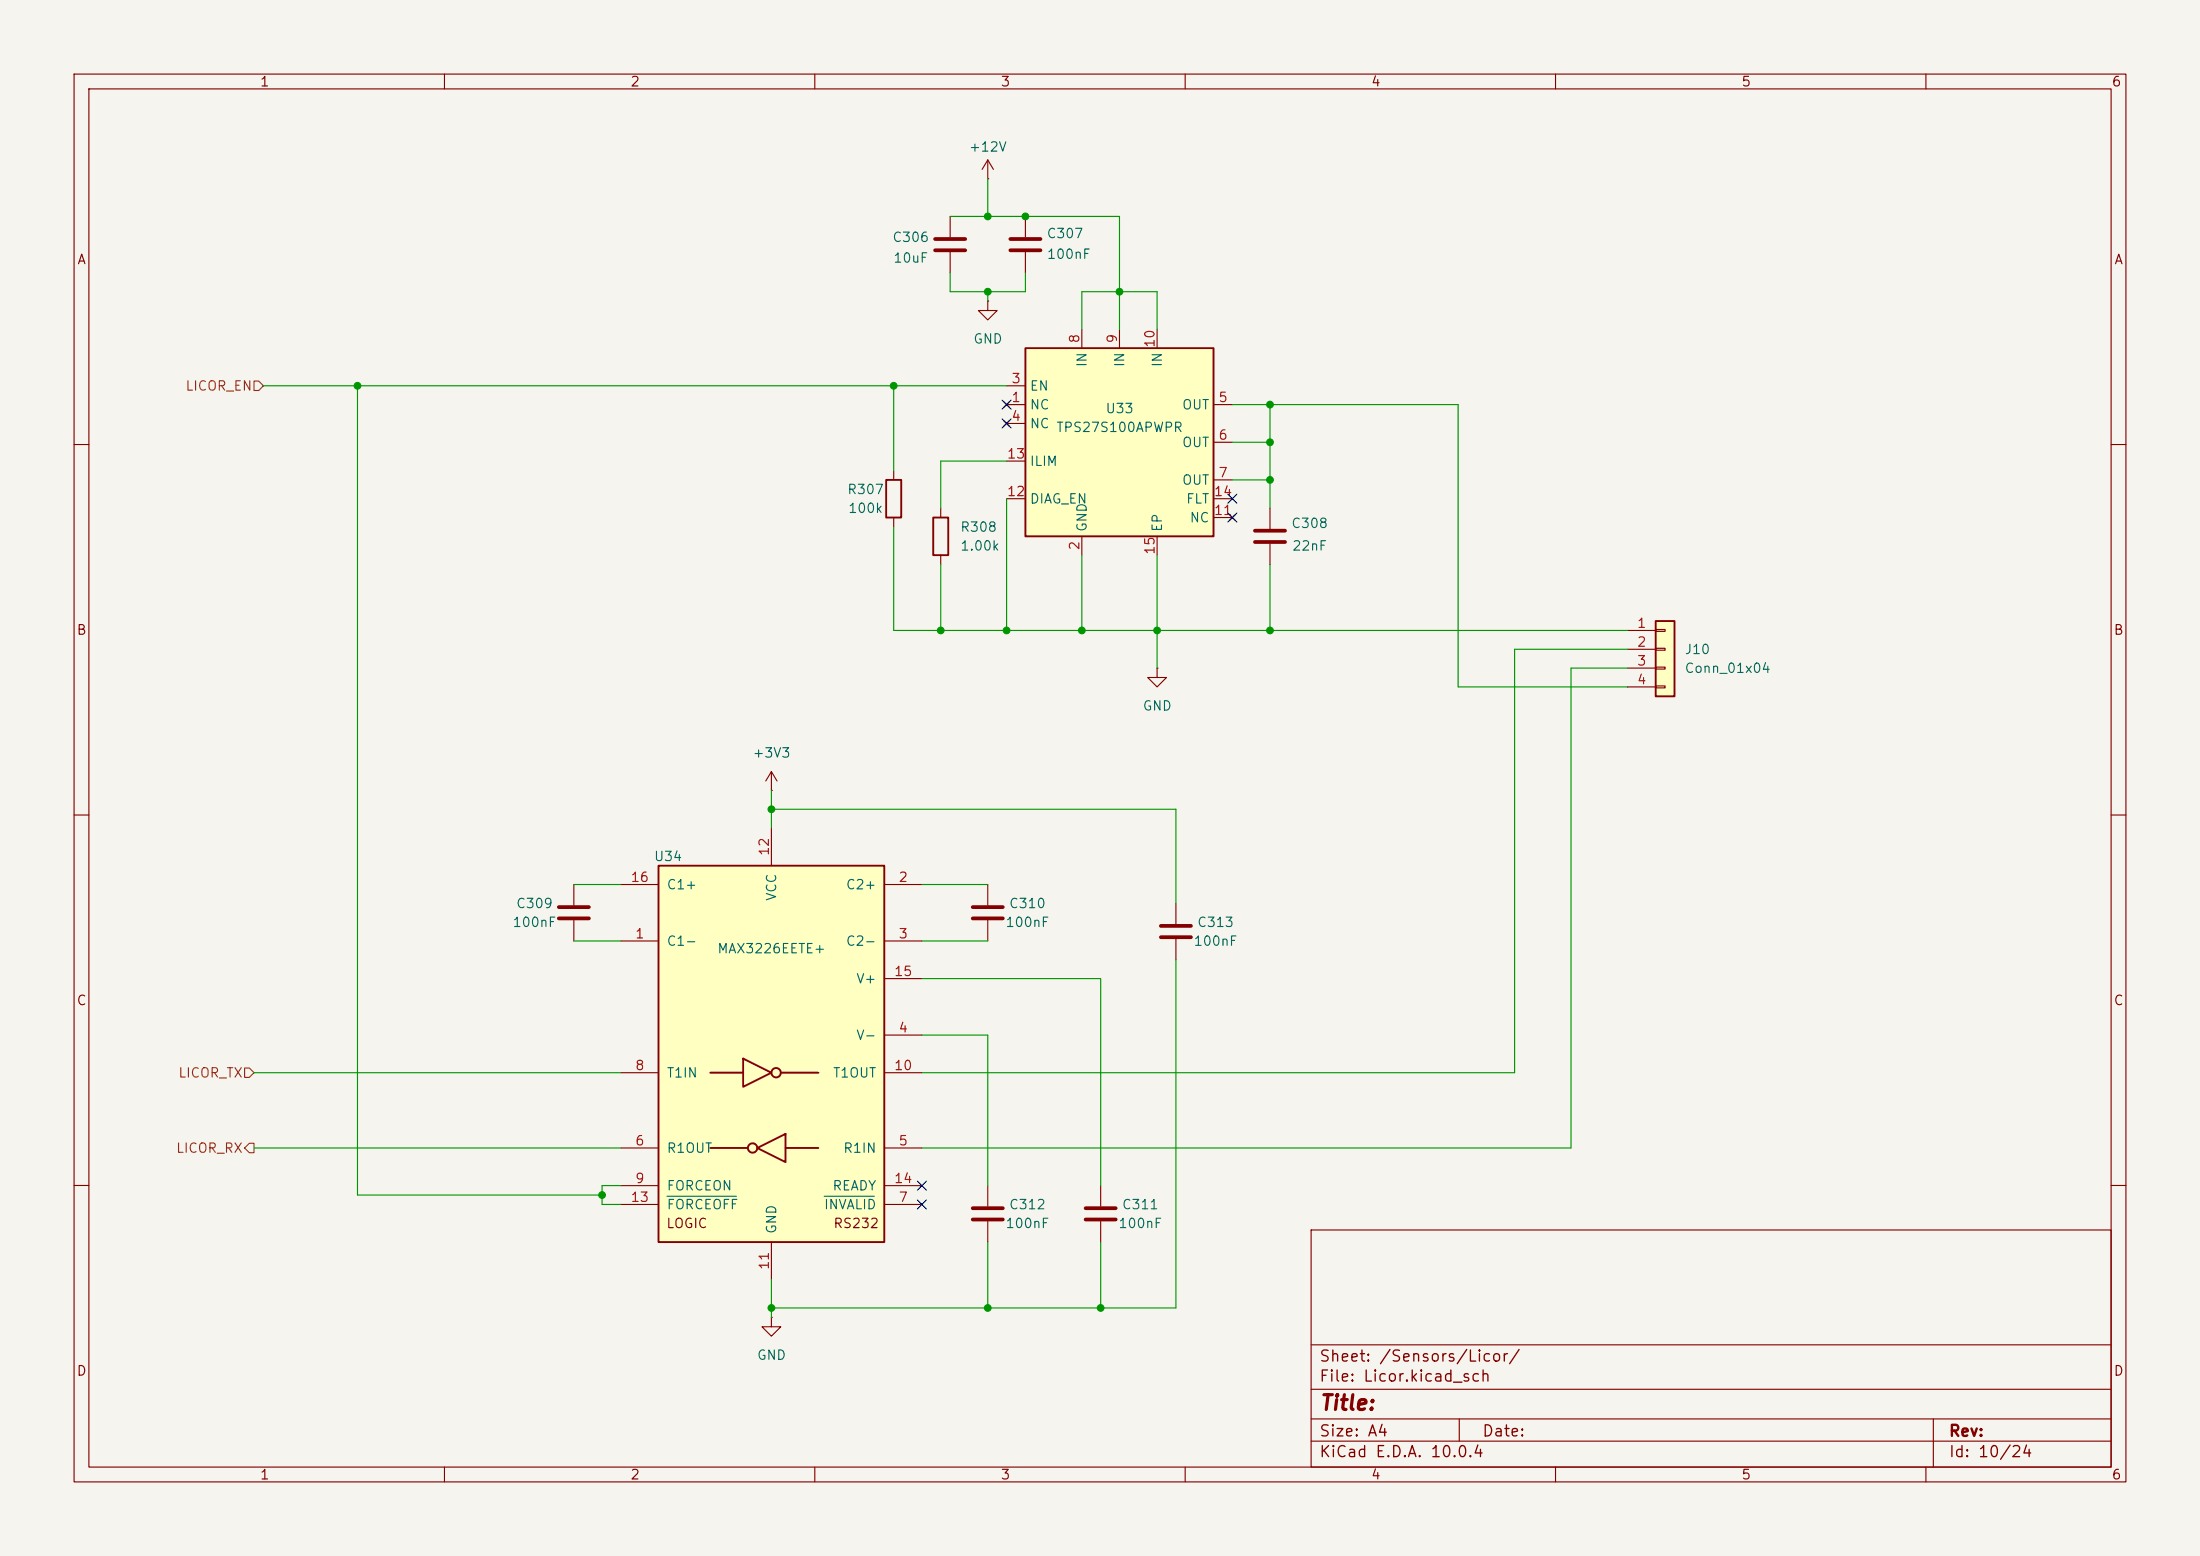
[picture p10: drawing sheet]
(kicad_sch
 (version 20260306)
 (generator "eeschema")
 (generator_version "10.0")
 (paper "A4")
 (lib_symbols
  (symbol "Connector_Generic:Conn_01x04"
   (pin_names
    (offset 1.016) (hide yes)) (exclude_from_sim no) (in_bom yes) (on_board yes)
   (in_pos_files yes)
   (duplicate_pin_numbers_are_jumpers no)
   (property "Reference" "J" (at 0 5.08 0) (show_name no) (do_not_autoplace no) (effects (font (size 1.27 1.27))))
   (property "Value" "Conn_01x04" (at 0 -7.62 0) (show_name no) (do_not_autoplace no) (effects (font (size 1.27 1.27))))
   (property "Footprint" "" (at 0 0 0) (show_name no) (do_not_autoplace no) (hide yes) (effects (font (size 1.27 1.27))))
   (property "Datasheet" "" (at 0 0 0) (show_name no) (do_not_autoplace no) (hide yes) (effects (font (size 1.27 1.27))))
   (property "Description" "Generic connector, single row, 01x04, script generated (kicad-library-utils/schlib/autogen/connector/)" (at 0 0 0) (show_name no) (do_not_autoplace no) (hide yes) (effects (font (size 1.27 1.27))))
   (symbol "Conn_01x04_1_1"
    (rectangle (start -1.27 3.81) (end 1.27 -6.35) (stroke (width 0.254) (type default)) (fill (type background)))
    (rectangle (start -1.27 2.667) (end 0 2.413) (stroke (width 0.1524) (type default)) (fill (type none)))
    (rectangle (start -1.27 0.127) (end 0 -0.127) (stroke (width 0.1524) (type default)) (fill (type none)))
    (rectangle (start -1.27 -2.413) (end 0 -2.667) (stroke (width 0.1524) (type default)) (fill (type none)))
    (rectangle (start -1.27 -4.953) (end 0 -5.207) (stroke (width 0.1524) (type default)) (fill (type none)))
    (pin passive line (at -5.08 2.54 0) (length 3.81) (name "Pin_1" (effects (font (size 1.27 1.27)))) (number "1" (effects (font (size 1.27 1.27)))))
    (pin passive line (at -5.08 0 0) (length 3.81) (name "Pin_2" (effects (font (size 1.27 1.27)))) (number "2" (effects (font (size 1.27 1.27)))))
    (pin passive line (at -5.08 -2.54 0) (length 3.81) (name "Pin_3" (effects (font (size 1.27 1.27)))) (number "3" (effects (font (size 1.27 1.27)))))
    (pin passive line (at -5.08 -5.08 0) (length 3.81) (name "Pin_4" (effects (font (size 1.27 1.27)))) (number "4" (effects (font (size 1.27 1.27))))))
   (embedded_fonts no))
  (symbol "DIC_Board:MAX3226EETE_ReviewFixed"
   (pin_names
    (offset 1.016)) (exclude_from_sim no) (in_bom yes) (on_board yes)
   (in_pos_files yes)
   (duplicate_pin_numbers_are_jumpers no)
   (property "Reference" "U" (at -13.97 26.67 0) (show_name no) (do_not_autoplace no) (effects (font (size 1.27 1.27))))
   (property "Value" "MAX3226EETE" (at 12.7 26.67 0) (show_name no) (do_not_autoplace no) (effects (font (size 1.27 1.27))))
   (property "Footprint" "Package_DFN_QFN:TQFN-16-1EP_5x5mm_P0.8mm_EP3.1x3.1mm" (at 0 -33.02 0) (show_name no) (do_not_autoplace no) (hide yes) (effects (font (size 1.27 1.27))))
   (property "Datasheet" "https://www.analog.com/media/en/technical-documentation/data-sheets/MAX3224E-MAX3245E.pdf" (at 0 2.54 0) (show_name no) (do_not_autoplace no) (hide yes) (effects (font (size 1.27 1.27))))
   (property "Description" "Single RS232 driver/receiver, 3.0V to 5V supply, 250kb/s, AutoShutdown Plus, SSOP-16 package" (at 0 0 0) (show_name no) (do_not_autoplace no) (hide yes) (effects (font (size 1.27 1.27))))
   (symbol "MAX3226EETE_ReviewFixed_0_0"
    (text "LOGIC" (at -11.43 -22.86 0) (effects (font (size 1.27 1.27))))
    (text "RS232" (at 11.43 -22.86 0) (effects (font (size 1.27 1.27)))))
   (symbol "MAX3226EETE_ReviewFixed_0_1"
    (rectangle (start -15.24 -25.4) (end 15.24 25.4) (stroke (width 0.254) (type default)) (fill (type background)))
    (polyline (pts (xy -3.81 -0.635) (xy -3.81 -4.445) (xy 0 -2.54) (xy -3.81 -0.635)) (stroke (width 0.254) (type default)) (fill (type none)))
    (polyline (pts (xy -3.81 -2.54) (xy -8.255 -2.54)) (stroke (width 0.254) (type default)) (fill (type none)))
    (polyline (pts (xy -3.175 -12.7) (xy -8.255 -12.7)) (stroke (width 0.254) (type default)) (fill (type none)))
    (circle (center -2.54 -12.7) (radius 0.635) (stroke (width 0.254) (type default)) (fill (type none)))
    (circle (center 0.635 -2.54) (radius 0.635) (stroke (width 0.254) (type default)) (fill (type none)))
    (polyline (pts (xy 1.27 -2.54) (xy 6.35 -2.54)) (stroke (width 0.254) (type default)) (fill (type none)))
    (polyline (pts (xy 1.905 -10.795) (xy 1.905 -14.605) (xy -1.905 -12.7) (xy 1.905 -10.795)) (stroke (width 0.254) (type default)) (fill (type none)))
    (polyline (pts (xy 1.905 -12.7) (xy 6.35 -12.7)) (stroke (width 0.254) (type default)) (fill (type none))))
   (symbol "MAX3226EETE_ReviewFixed_1_1"
    (pin passive line (at -20.32 15.24 0) (length 5.08) (name "C1-" (effects (font (size 1.27 1.27)))) (number "1" (effects (font (size 1.27 1.27)))))
    (pin passive line (at 20.32 22.86 180) (length 5.08) (name "C2+" (effects (font (size 1.27 1.27)))) (number "2" (effects (font (size 1.27 1.27)))))
    (pin passive line (at 20.32 15.24 180) (length 5.08) (name "C2-" (effects (font (size 1.27 1.27)))) (number "3" (effects (font (size 1.27 1.27)))))
    (pin power_out line (at 20.32 2.54 180) (length 5.08) (name "V-" (effects (font (size 1.27 1.27)))) (number "4" (effects (font (size 1.27 1.27)))))
    (pin input line (at 20.32 -12.7 180) (length 5.08) (name "R1IN" (effects (font (size 1.27 1.27)))) (number "5" (effects (font (size 1.27 1.27)))))
    (pin output line (at -20.32 -12.7 0) (length 5.08) (name "R1OUT" (effects (font (size 1.27 1.27)))) (number "6" (effects (font (size 1.27 1.27)))))
    (pin output line (at 20.32 -20.32 180) (length 5.08) (name "~{INVALID}" (effects (font (size 1.27 1.27)))) (number "7" (effects (font (size 1.27 1.27)))))
    (pin input line (at -20.32 -2.54 0) (length 5.08) (name "T1IN" (effects (font (size 1.27 1.27)))) (number "8" (effects (font (size 1.27 1.27)))))
    (pin input line (at -20.32 -17.78 0) (length 5.08) (name "FORCEON" (effects (font (size 1.27 1.27)))) (number "9" (effects (font (size 1.27 1.27)))))
    (pin output line (at 20.32 -2.54 180) (length 5.08) (name "T1OUT" (effects (font (size 1.27 1.27)))) (number "10" (effects (font (size 1.27 1.27)))))
    (pin power_in line (at 0 -30.48 90) (length 5.08) (name "GND" (effects (font (size 1.27 1.27)))) (number "11" (effects (font (size 1.27 1.27)))))
    (pin power_in line (at 0 30.48 270) (length 5.08) (name "VCC" (effects (font (size 1.27 1.27)))) (number "12" (effects (font (size 1.27 1.27)))))
    (pin input line (at -20.32 -20.32 0) (length 5.08) (name "~{FORCEOFF}" (effects (font (size 1.27 1.27)))) (number "13" (effects (font (size 1.27 1.27)))))
    (pin output line (at 20.32 -17.78 180) (length 5.08) (name "READY" (effects (font (size 1.27 1.27)))) (number "14" (effects (font (size 1.27 1.27)))))
    (pin power_out line (at 20.32 10.16 180) (length 5.08) (name "V+" (effects (font (size 1.27 1.27)))) (number "15" (effects (font (size 1.27 1.27)))))
    (pin passive line (at -20.32 22.86 0) (length 5.08) (name "C1+" (effects (font (size 1.27 1.27)))) (number "16" (effects (font (size 1.27 1.27)))))
    (pin passive line (at 0 -30.48 90) (length 5.08) (hide yes) (name "EP" (effects (font (size 1.27 1.27)))) (number "17" (effects (font (size 1.27 1.27))))))
   (embedded_fonts no))
  (symbol "DIC_Board:TPS27S100A" (exclude_from_sim no) (in_bom yes) (on_board yes)
   (in_pos_files yes)
   (duplicate_pin_numbers_are_jumpers no)
   (property "Reference" "U" (at 0 0 0) (show_name no) (do_not_autoplace no) (effects (font (size 1.27 1.27))))
   (property "Value" "TPS27S100APWPR" (at 0 0 0) (show_name no) (do_not_autoplace no) (effects (font (size 1.27 1.27))))
   (property "Footprint" "Package_SO:Texas_HTSSOP-14-1EP_4.4x5mm_P0.65mm_EP3.4x5mm_Mask3.155x3.255mm_ThermalVias" (at 0 0 0) (show_name no) (do_not_autoplace no) (hide yes) (effects (font (size 1.27 1.27))))
   (property "Datasheet" "https://www.ti.com/lit/ds/symlink/tps27s100.pdf" (at 0 0 0) (show_name no) (do_not_autoplace no) (hide yes) (effects (font (size 1.27 1.27))))
   (property "Description" "40-V, 4-A, 80-mOhm single-channel industrial smart high-side switch" (at 0 0 0) (show_name no) (do_not_autoplace no) (hide yes) (effects (font (size 1.27 1.27))))
   (property "MPN" "TPS27S100APWPR" (at 0 0 0) (show_name no) (do_not_autoplace no) (hide yes) (effects (font (size 1.27 1.27))))
   (property "Manufacturer" "Texas Instruments" (at 0 0 0) (show_name no) (do_not_autoplace no) (hide yes) (effects (font (size 1.27 1.27))))
   (property "DigiKey" "296-49002-1-ND" (at 0 0 0) (show_name no) (do_not_autoplace no) (hide yes) (effects (font (size 1.27 1.27))))
   (symbol "TPS27S100A_0_1"
    (rectangle (start -12.7 12.7) (end 12.7 -12.7) (stroke (width 0.254) (type default)) (fill (type background))))
   (symbol "TPS27S100A_1_1"
    (pin no_connect line (at -15.24 5.08 0) (length 2.54) (name "NC" (effects (font (size 1.27 1.27)))) (number "1" (effects (font (size 1.27 1.27)))))
    (pin passive line (at -5.08 -15.24 90) (length 2.54) (name "GND" (effects (font (size 1.27 1.27)))) (number "2" (effects (font (size 1.27 1.27)))))
    (pin input line (at -15.24 7.62 0) (length 2.54) (name "EN" (effects (font (size 1.27 1.27)))) (number "3" (effects (font (size 1.27 1.27)))))
    (pin no_connect line (at -15.24 2.54 0) (length 2.54) (name "NC" (effects (font (size 1.27 1.27)))) (number "4" (effects (font (size 1.27 1.27)))))
    (pin passive line (at 15.24 5.08 180) (length 2.54) (name "OUT" (effects (font (size 1.27 1.27)))) (number "5" (effects (font (size 1.27 1.27)))))
    (pin passive line (at 15.24 0 180) (length 2.54) (name "OUT" (effects (font (size 1.27 1.27)))) (number "6" (effects (font (size 1.27 1.27)))))
    (pin passive line (at 15.24 -5.08 180) (length 2.54) (name "OUT" (effects (font (size 1.27 1.27)))) (number "7" (effects (font (size 1.27 1.27)))))
    (pin passive line (at -5.08 15.24 270) (length 2.54) (name "IN" (effects (font (size 1.27 1.27)))) (number "8" (effects (font (size 1.27 1.27)))))
    (pin passive line (at 0 15.24 270) (length 2.54) (name "IN" (effects (font (size 1.27 1.27)))) (number "9" (effects (font (size 1.27 1.27)))))
    (pin passive line (at 5.08 15.24 270) (length 2.54) (name "IN" (effects (font (size 1.27 1.27)))) (number "10" (effects (font (size 1.27 1.27)))))
    (pin no_connect line (at 15.24 -10.16 180) (length 2.54) (name "NC" (effects (font (size 1.27 1.27)))) (number "11" (effects (font (size 1.27 1.27)))))
    (pin input line (at -15.24 -7.62 0) (length 2.54) (name "DIAG_EN" (effects (font (size 1.27 1.27)))) (number "12" (effects (font (size 1.27 1.27)))))
    (pin passive line (at -15.24 -2.54 0) (length 2.54) (name "ILIM" (effects (font (size 1.27 1.27)))) (number "13" (effects (font (size 1.27 1.27)))))
    (pin open_collector line (at 15.24 -7.62 180) (length 2.54) (name "FLT" (effects (font (size 1.27 1.27)))) (number "14" (effects (font (size 1.27 1.27)))))
    (pin passive line (at 5.08 -15.24 90) (length 2.54) (name "EP" (effects (font (size 1.27 1.27)))) (number "15" (effects (font (size 1.27 1.27))))))
   (embedded_fonts no))
  (symbol "Device:C"
   (pin_numbers (hide yes))
   (pin_names
    (offset 0.254)) (exclude_from_sim no) (in_bom yes) (on_board yes)
   (in_pos_files yes)
   (duplicate_pin_numbers_are_jumpers no)
   (property "Reference" "C" (at 0.635 2.54 0) (show_name no) (do_not_autoplace no) (effects (font (size 1.27 1.27)) (justify left)))
   (property "Value" "C" (at 0.635 -2.54 0) (show_name no) (do_not_autoplace no) (effects (font (size 1.27 1.27)) (justify left)))
   (property "Footprint" "" (at 0.9652 -3.81 0) (show_name no) (do_not_autoplace no) (hide yes) (effects (font (size 1.27 1.27))))
   (property "Datasheet" "" (at 0 0 0) (show_name no) (do_not_autoplace no) (hide yes) (effects (font (size 1.27 1.27))))
   (property "Description" "Unpolarized capacitor" (at 0 0 0) (show_name no) (do_not_autoplace no) (hide yes) (effects (font (size 1.27 1.27))))
   (symbol "C_0_1"
    (polyline (pts (xy -2.032 0.762) (xy 2.032 0.762)) (stroke (width 0.508) (type default)) (fill (type none)))
    (polyline (pts (xy -2.032 -0.762) (xy 2.032 -0.762)) (stroke (width 0.508) (type default)) (fill (type none))))
   (symbol "C_1_1"
    (pin passive line (at 0 3.81 270) (length 2.794) (name "" (effects (font (size 1.27 1.27)))) (number "1" (effects (font (size 1.27 1.27)))))
    (pin passive line (at 0 -3.81 90) (length 2.794) (name "" (effects (font (size 1.27 1.27)))) (number "2" (effects (font (size 1.27 1.27))))))
   (embedded_fonts no))
  (symbol "Device:R"
   (pin_numbers (hide yes))
   (pin_names
    (offset 0)) (exclude_from_sim no) (in_bom yes) (on_board yes)
   (in_pos_files yes)
   (duplicate_pin_numbers_are_jumpers no)
   (property "Reference" "R" (at 2.032 0 90) (show_name no) (do_not_autoplace no) (effects (font (size 1.27 1.27))))
   (property "Value" "R" (at 0 0 90) (show_name no) (do_not_autoplace no) (effects (font (size 1.27 1.27))))
   (property "Footprint" "" (at -1.778 0 90) (show_name no) (do_not_autoplace no) (hide yes) (effects (font (size 1.27 1.27))))
   (property "Datasheet" "" (at 0 0 0) (show_name no) (do_not_autoplace no) (hide yes) (effects (font (size 1.27 1.27))))
   (property "Description" "Resistor" (at 0 0 0) (show_name no) (do_not_autoplace no) (hide yes) (effects (font (size 1.27 1.27))))
   (symbol "R_0_1"
    (rectangle (start -1.016 -2.54) (end 1.016 2.54) (stroke (width 0.254) (type default)) (fill (type none))))
   (symbol "R_1_1"
    (pin passive line (at 0 3.81 270) (length 1.27) (name "" (effects (font (size 1.27 1.27)))) (number "1" (effects (font (size 1.27 1.27)))))
    (pin passive line (at 0 -3.81 90) (length 1.27) (name "" (effects (font (size 1.27 1.27)))) (number "2" (effects (font (size 1.27 1.27))))))
   (embedded_fonts no))
  (symbol "power:+12V"
   (power global)
   (pin_numbers (hide yes))
   (pin_names
    (offset 0) (hide yes)) (exclude_from_sim no) (in_bom yes) (on_board yes)
   (in_pos_files yes)
   (duplicate_pin_numbers_are_jumpers no)
   (property "Reference" "#PWR" (at 0 -3.81 0) (show_name no) (do_not_autoplace no) (hide yes) (effects (font (size 1.27 1.27))))
   (property "Value" "+12V" (at 0 3.556 0) (show_name no) (do_not_autoplace no) (effects (font (size 1.27 1.27))))
   (property "Footprint" "" (at 0 0 0) (show_name no) (do_not_autoplace no) (hide yes) (effects (font (size 1.27 1.27))))
   (property "Datasheet" "" (at 0 0 0) (show_name no) (do_not_autoplace no) (hide yes) (effects (font (size 1.27 1.27))))
   (property "Description" "Power symbol creates a global label with name \"+12V\"" (at 0 0 0) (show_name no) (do_not_autoplace no) (hide yes) (effects (font (size 1.27 1.27))))
   (symbol "+12V_0_1"
    (polyline (pts (xy -0.762 1.27) (xy 0 2.54)) (stroke (width 0) (type default)) (fill (type none)))
    (polyline (pts (xy 0 2.54) (xy 0.762 1.27)) (stroke (width 0) (type default)) (fill (type none)))
    (polyline (pts (xy 0 0) (xy 0 2.54)) (stroke (width 0) (type default)) (fill (type none))))
   (symbol "+12V_1_1"
    (pin power_in line (at 0 0 90) (length 0) (name "" (effects (font (size 1.27 1.27)))) (number "1" (effects (font (size 1.27 1.27))))))
   (embedded_fonts no))
  (symbol "power:+3V3"
   (power global)
   (pin_numbers (hide yes))
   (pin_names
    (offset 0) (hide yes)) (exclude_from_sim no) (in_bom yes) (on_board yes)
   (in_pos_files yes)
   (duplicate_pin_numbers_are_jumpers no)
   (property "Reference" "#PWR" (at 0 -3.81 0) (show_name no) (do_not_autoplace no) (hide yes) (effects (font (size 1.27 1.27))))
   (property "Value" "+3V3" (at 0 3.556 0) (show_name no) (do_not_autoplace no) (effects (font (size 1.27 1.27))))
   (property "Footprint" "" (at 0 0 0) (show_name no) (do_not_autoplace no) (hide yes) (effects (font (size 1.27 1.27))))
   (property "Datasheet" "" (at 0 0 0) (show_name no) (do_not_autoplace no) (hide yes) (effects (font (size 1.27 1.27))))
   (property "Description" "Power symbol creates a global label with name \"+3V3\"" (at 0 0 0) (show_name no) (do_not_autoplace no) (hide yes) (effects (font (size 1.27 1.27))))
   (symbol "+3V3_0_1"
    (polyline (pts (xy -0.762 1.27) (xy 0 2.54)) (stroke (width 0) (type default)) (fill (type none)))
    (polyline (pts (xy 0 2.54) (xy 0.762 1.27)) (stroke (width 0) (type default)) (fill (type none)))
    (polyline (pts (xy 0 0) (xy 0 2.54)) (stroke (width 0) (type default)) (fill (type none))))
   (symbol "+3V3_1_1"
    (pin power_in line (at 0 0 90) (length 0) (name "" (effects (font (size 1.27 1.27)))) (number "1" (effects (font (size 1.27 1.27))))))
   (embedded_fonts no))
  (symbol "power:GND"
   (power global)
   (pin_numbers (hide yes))
   (pin_names
    (offset 0) (hide yes)) (exclude_from_sim no) (in_bom yes) (on_board yes)
   (in_pos_files yes)
   (duplicate_pin_numbers_are_jumpers no)
   (property "Reference" "#PWR" (at 0 -6.35 0) (show_name no) (do_not_autoplace no) (hide yes) (effects (font (size 1.27 1.27))))
   (property "Value" "GND" (at 0 -3.81 0) (show_name no) (do_not_autoplace no) (effects (font (size 1.27 1.27))))
   (property "Footprint" "" (at 0 0 0) (show_name no) (do_not_autoplace no) (hide yes) (effects (font (size 1.27 1.27))))
   (property "Datasheet" "" (at 0 0 0) (show_name no) (do_not_autoplace no) (hide yes) (effects (font (size 1.27 1.27))))
   (property "Description" "Power symbol creates a global label with name \"GND\" , ground" (at 0 0 0) (show_name no) (do_not_autoplace no) (hide yes) (effects (font (size 1.27 1.27))))
   (symbol "GND_0_1"
    (polyline (pts (xy 0 0) (xy 0 -1.27) (xy 1.27 -1.27) (xy 0 -2.54) (xy -1.27 -1.27) (xy 0 -1.27)) (stroke (width 0) (type default)) (fill (type none))))
   (symbol "GND_1_1"
    (pin power_in line (at 0 0 270) (length 0) (name "" (effects (font (size 1.27 1.27)))) (number "1" (effects (font (size 1.27 1.27))))))
   (embedded_fonts no)))
 (junction
  (at 146.05 85.09)
  (diameter 0)
  (color 0 0 0 0))
 (junction
  (at 135.89 85.09)
  (diameter 0)
  (color 0 0 0 0))
 (junction
  (at 133.35 176.53)
  (diameter 0)
  (color 0 0 0 0))
 (junction
  (at 81.28 161.29)
  (diameter 0)
  (color 0 0 0 0))
 (junction
  (at 138.43 29.21)
  (diameter 0)
  (color 0 0 0 0))
 (junction
  (at 156.21 85.09)
  (diameter 0)
  (color 0 0 0 0))
 (junction
  (at 133.35 39.37)
  (diameter 0)
  (color 0 0 0 0))
 (junction
  (at 104.14 109.22)
  (diameter 0)
  (color 0 0 0 0))
 (junction
  (at 104.14 176.53)
  (diameter 0)
  (color 0 0 0 0))
 (junction
  (at 171.45 59.69)
  (diameter 0)
  (color 0 0 0 0))
 (junction
  (at 171.45 64.77)
  (diameter 0)
  (color 0 0 0 0))
 (junction
  (at 171.45 85.09)
  (diameter 0)
  (color 0 0 0 0))
 (junction
  (at 151.13 39.37)
  (diameter 0)
  (color 0 0 0 0))
 (junction
  (at 120.65 52.07)
  (diameter 0)
  (color 0 0 0 0))
 (junction
  (at 148.59 176.53)
  (diameter 0)
  (color 0 0 0 0))
 (junction
  (at 48.26 52.07)
  (diameter 0)
  (color 0 0 0 0))
 (junction
  (at 127 85.09)
  (diameter 0)
  (color 0 0 0 0))
 (junction
  (at 171.45 54.61)
  (diameter 0)
  (color 0 0 0 0))
 (junction
  (at 133.35 29.21)
  (diameter 0)
  (color 0 0 0 0))
 (no_connect
  (at 124.46 162.56))
 (no_connect
  (at 135.89 54.61))
 (no_connect
  (at 166.37 67.31))
 (no_connect
  (at 135.89 57.15))
 (no_connect
  (at 124.46 160.02))
 (no_connect
  (at 166.37 69.85))
 (wire
  (pts (xy 196.85 92.71) (xy 196.85 54.61))
  (stroke (width 0) (type default)))
 (wire
  (pts (xy 156.21 74.93) (xy 156.21 85.09))
  (stroke (width 0) (type default)))
 (wire
  (pts (xy 104.14 109.22) (xy 104.14 111.76))
  (stroke (width 0) (type default)))
 (wire
  (pts (xy 81.28 161.29) (xy 81.28 162.56))
  (stroke (width 0) (type default)))
 (wire
  (pts (xy 196.85 54.61) (xy 171.45 54.61))
  (stroke (width 0) (type default)))
 (wire
  (pts (xy 138.43 39.37) (xy 138.43 36.83))
  (stroke (width 0) (type default)))
 (wire
  (pts (xy 219.71 92.71) (xy 196.85 92.71))
  (stroke (width 0) (type default)))
 (wire
  (pts (xy 135.89 67.31) (xy 135.89 85.09))
  (stroke (width 0) (type default)))
 (wire
  (pts (xy 127 85.09) (xy 135.89 85.09))
  (stroke (width 0) (type default)))
 (wire
  (pts (xy 133.35 29.21) (xy 138.43 29.21))
  (stroke (width 0) (type default)))
 (wire
  (pts (xy 148.59 176.53) (xy 133.35 176.53))
  (stroke (width 0) (type default)))
 (wire
  (pts (xy 204.47 87.63) (xy 204.47 144.78))
  (stroke (width 0) (type default)))
 (wire
  (pts (xy 124.46 119.38) (xy 133.35 119.38))
  (stroke (width 0) (type default)))
 (wire
  (pts (xy 212.09 90.17) (xy 219.71 90.17))
  (stroke (width 0) (type default)))
 (wire
  (pts (xy 104.14 106.68) (xy 104.14 109.22))
  (stroke (width 0) (type default)))
 (wire
  (pts (xy 156.21 85.09) (xy 156.21 90.17))
  (stroke (width 0) (type default)))
 (wire
  (pts (xy 148.59 132.08) (xy 124.46 132.08))
  (stroke (width 0) (type default)))
 (wire
  (pts (xy 166.37 59.69) (xy 171.45 59.69))
  (stroke (width 0) (type default)))
 (wire
  (pts (xy 81.28 160.02) (xy 83.82 160.02))
  (stroke (width 0) (type default)))
 (wire
  (pts (xy 48.26 161.29) (xy 81.28 161.29))
  (stroke (width 0) (type default)))
 (wire
  (pts (xy 148.59 167.64) (xy 148.59 176.53))
  (stroke (width 0) (type default)))
 (wire
  (pts (xy 127 62.23) (xy 135.89 62.23))
  (stroke (width 0) (type default)))
 (wire
  (pts (xy 127 62.23) (xy 127 68.58))
  (stroke (width 0) (type default)))
 (wire
  (pts (xy 171.45 54.61) (xy 171.45 59.69))
  (stroke (width 0) (type default)))
 (wire
  (pts (xy 171.45 76.2) (xy 171.45 85.09))
  (stroke (width 0) (type default)))
 (wire
  (pts (xy 133.35 176.53) (xy 104.14 176.53))
  (stroke (width 0) (type default)))
 (wire
  (pts (xy 34.29 154.94) (xy 83.82 154.94))
  (stroke (width 0) (type default)))
 (wire
  (pts (xy 158.75 121.92) (xy 158.75 109.22))
  (stroke (width 0) (type default)))
 (wire
  (pts (xy 171.45 64.77) (xy 171.45 68.58))
  (stroke (width 0) (type default)))
 (wire
  (pts (xy 146.05 74.93) (xy 146.05 85.09))
  (stroke (width 0) (type default)))
 (wire
  (pts (xy 219.71 87.63) (xy 204.47 87.63))
  (stroke (width 0) (type default)))
 (wire
  (pts (xy 151.13 44.45) (xy 151.13 39.37))
  (stroke (width 0) (type default)))
 (wire
  (pts (xy 120.65 52.07) (xy 120.65 63.5))
  (stroke (width 0) (type default)))
 (wire
  (pts (xy 171.45 59.69) (xy 171.45 64.77))
  (stroke (width 0) (type default)))
 (wire
  (pts (xy 166.37 64.77) (xy 171.45 64.77))
  (stroke (width 0) (type default)))
 (wire
  (pts (xy 146.05 85.09) (xy 156.21 85.09))
  (stroke (width 0) (type default)))
 (wire
  (pts (xy 133.35 167.64) (xy 133.35 176.53))
  (stroke (width 0) (type default)))
 (wire
  (pts (xy 128.27 39.37) (xy 128.27 36.83))
  (stroke (width 0) (type default)))
 (wire
  (pts (xy 158.75 129.54) (xy 158.75 176.53))
  (stroke (width 0) (type default)))
 (wire
  (pts (xy 48.26 52.07) (xy 120.65 52.07))
  (stroke (width 0) (type default)))
 (wire
  (pts (xy 83.82 127) (xy 77.47 127))
  (stroke (width 0) (type default)))
 (wire
  (pts (xy 146.05 39.37) (xy 156.21 39.37))
  (stroke (width 0) (type default)))
 (wire
  (pts (xy 133.35 29.21) (xy 128.27 29.21))
  (stroke (width 0) (type default)))
 (wire
  (pts (xy 133.35 39.37) (xy 133.35 40.64))
  (stroke (width 0) (type default)))
 (wire
  (pts (xy 81.28 160.02) (xy 81.28 161.29))
  (stroke (width 0) (type default)))
 (wire
  (pts (xy 156.21 44.45) (xy 156.21 39.37))
  (stroke (width 0) (type default)))
 (wire
  (pts (xy 83.82 119.38) (xy 77.47 119.38))
  (stroke (width 0) (type default)))
 (wire
  (pts (xy 138.43 39.37) (xy 133.35 39.37))
  (stroke (width 0) (type default)))
 (wire
  (pts (xy 83.82 162.56) (xy 81.28 162.56))
  (stroke (width 0) (type default)))
 (wire
  (pts (xy 48.26 161.29) (xy 48.26 52.07))
  (stroke (width 0) (type default)))
 (wire
  (pts (xy 35.56 52.07) (xy 48.26 52.07))
  (stroke (width 0) (type default)))
 (wire
  (pts (xy 148.59 160.02) (xy 148.59 132.08))
  (stroke (width 0) (type default)))
 (wire
  (pts (xy 133.35 139.7) (xy 124.46 139.7))
  (stroke (width 0) (type default)))
 (wire
  (pts (xy 133.35 24.13) (xy 133.35 29.21))
  (stroke (width 0) (type default)))
 (wire
  (pts (xy 124.46 154.94) (xy 212.09 154.94))
  (stroke (width 0) (type default)))
 (wire
  (pts (xy 212.09 154.94) (xy 212.09 90.17))
  (stroke (width 0) (type default)))
 (wire
  (pts (xy 34.29 144.78) (xy 83.82 144.78))
  (stroke (width 0) (type default)))
 (wire
  (pts (xy 104.14 172.72) (xy 104.14 176.53))
  (stroke (width 0) (type default)))
 (wire
  (pts (xy 158.75 176.53) (xy 148.59 176.53))
  (stroke (width 0) (type default)))
 (wire
  (pts (xy 127 76.2) (xy 127 85.09))
  (stroke (width 0) (type default)))
 (wire
  (pts (xy 120.65 71.12) (xy 120.65 85.09))
  (stroke (width 0) (type default)))
 (wire
  (pts (xy 120.65 52.07) (xy 135.89 52.07))
  (stroke (width 0) (type default)))
 (wire
  (pts (xy 156.21 85.09) (xy 171.45 85.09))
  (stroke (width 0) (type default)))
 (wire
  (pts (xy 204.47 144.78) (xy 124.46 144.78))
  (stroke (width 0) (type default)))
 (wire
  (pts (xy 128.27 39.37) (xy 133.35 39.37))
  (stroke (width 0) (type default)))
 (wire
  (pts (xy 151.13 29.21) (xy 151.13 39.37))
  (stroke (width 0) (type default)))
 (wire
  (pts (xy 120.65 85.09) (xy 127 85.09))
  (stroke (width 0) (type default)))
 (wire
  (pts (xy 146.05 44.45) (xy 146.05 39.37))
  (stroke (width 0) (type default)))
 (wire
  (pts (xy 124.46 127) (xy 133.35 127))
  (stroke (width 0) (type default)))
 (wire
  (pts (xy 158.75 109.22) (xy 104.14 109.22))
  (stroke (width 0) (type default)))
 (wire
  (pts (xy 104.14 176.53) (xy 104.14 177.8))
  (stroke (width 0) (type default)))
 (wire
  (pts (xy 135.89 85.09) (xy 146.05 85.09))
  (stroke (width 0) (type default)))
 (wire
  (pts (xy 166.37 54.61) (xy 171.45 54.61))
  (stroke (width 0) (type default)))
 (wire
  (pts (xy 219.71 85.09) (xy 171.45 85.09))
  (stroke (width 0) (type default)))
 (wire
  (pts (xy 133.35 160.02) (xy 133.35 139.7))
  (stroke (width 0) (type default)))
 (wire
  (pts (xy 138.43 29.21) (xy 151.13 29.21))
  (stroke (width 0) (type default)))
 (hierarchical_label "LICOR_TX"
  (shape input)
  (at 34.29 144.78 180)
  (effects (font (size 1.27 1.27)) (justify right)))
 (hierarchical_label "LICOR_RX"
  (shape output)
  (at 34.29 154.94 180)
  (effects (font (size 1.27 1.27)) (justify right)))
 (hierarchical_label "LICOR_EN"
  (shape input)
  (at 35.56 52.07 180)
  (effects (font (size 1.27 1.27)) (justify right)))
 (symbol
  (lib_id "Connector_Generic:Conn_01x04")
  (at 224.79 87.63 0)
  (unit 1)
  (body_style 1)
  (exclude_from_sim no)
  (in_bom yes)
  (on_board yes)
  (in_pos_files yes)
  (dnp no)
  (fields_autoplaced yes)
  (property "Reference" "J10" (at 227.33 87.6299 0) (show_name no) (do_not_autoplace no) (effects (font (size 1.27 1.27)) (justify left)))
  (property "Value" "Conn_01x04" (at 227.33 90.1699 0) (show_name no) (do_not_autoplace no) (effects (font (size 1.27 1.27)) (justify left)))
  (property "Footprint" "Connector_Molex:Molex_Micro-Fit_3.0_43045-0400_2x02_P3.00mm_Horizontal" (at 224.79 87.63 0) (hide yes) (show_name no) (do_not_autoplace no) (effects (font (size 1.27 1.27))))
  (property "Datasheet" "" (at 224.79 87.63 0) (hide yes) (show_name no) (do_not_autoplace no) (effects (font (size 1.27 1.27))))
  (property "Description" "Generic connector, single row, 01x04, script generated (kicad-library-utils/schlib/autogen/connector/)" (at 224.79 87.63 0) (hide yes) (show_name no) (do_not_autoplace no) (effects (font (size 1.27 1.27))))
  (property "BOM Source" "https://www.molex.com/en-us/products/part-detail/430450400" (at 0 0 0) (hide yes) (show_name no) (do_not_autoplace no) (effects (font (size 1.27 1.27))))
  (property "Manufacturer" "Molex" (at 0 0 0) (hide yes) (show_name no) (do_not_autoplace no) (effects (font (size 1.27 1.27))))
  (property "MPN" "0430450400" (at 0 0 0) (hide yes) (show_name no) (do_not_autoplace no) (effects (font (size 1.27 1.27))))
  (property "Design Confirmation" "2026-09-11: User accepted the existing nominal 12V supply for LI-830; retain present supply and interface." (at 0 0 0) (hide yes) (show_name no) (do_not_autoplace no) (effects (font (size 1.27 1.27))))
  (pin "1")
  (pin "4")
  (pin "3")
  (pin "2"))
 (symbol
  (lib_id "Device:C")
  (at 138.43 33.02 0)
  (unit 1)
  (body_style 1)
  (exclude_from_sim no)
  (in_bom yes)
  (on_board yes)
  (in_pos_files yes)
  (dnp no)
  (property "Reference" "C307" (at 143.764 31.496 0) (show_name no) (do_not_autoplace no) (effects (font (size 1.27 1.27))))
  (property "Value" "100nF" (at 144.272 34.29 0) (show_name no) (do_not_autoplace no) (effects (font (size 1.27 1.27))))
  (property "Footprint" "Capacitor_SMD:C_0402_1005Metric" (at 138.43 33.02 0) (hide yes) (show_name no) (do_not_autoplace no) (effects (font (size 1.27 1.27))))
  (property "Datasheet" "" (at 138.43 33.02 0) (hide yes) (show_name no) (do_not_autoplace no) (effects (font (size 1.27 1.27))))
  (property "Description" "Input high-frequency bypass" (at 138.43 33.02 0) (hide yes) (show_name no) (do_not_autoplace no) (effects (font (size 1.27 1.27))))
  (property "MPN" "GRM155R71H104ME14D" (at 138.43 33.02 0) (hide yes) (show_name no) (do_not_autoplace no) (effects (font (size 1.27 1.27))))
  (property "Manufacturer" "Murata" (at 138.43 33.02 0) (hide yes) (show_name no) (do_not_autoplace no) (effects (font (size 1.27 1.27))))
  (pin "1")
  (pin "2"))
 (symbol
  (lib_id "DIC_Board:MAX3226EETE_ReviewFixed")
  (at 104.14 142.24 0)
  (unit 1)
  (body_style 1)
  (exclude_from_sim no)
  (in_bom yes)
  (on_board yes)
  (in_pos_files yes)
  (dnp no)
  (property "Reference" "U34" (at 90.17 115.57 0) (show_name no) (do_not_autoplace no) (effects (font (size 1.27 1.27))))
  (property "Value" "MAX3226EETE+" (at 104.14 128.016 0) (show_name no) (do_not_autoplace no) (effects (font (size 1.27 1.27))))
  (property "Footprint" "Package_DFN_QFN:TQFN-16-1EP_5x5mm_P0.8mm_EP3.1x3.1mm" (at 104.14 175.26 0) (hide yes) (show_name no) (do_not_autoplace no) (effects (font (size 1.27 1.27))))
  (property "Datasheet" "https://www.analog.com/media/en/technical-documentation/data-sheets/MAX3224E-MAX3245E.pdf" (at 104.14 144.78 0) (hide yes) (show_name no) (do_not_autoplace no) (effects (font (size 1.27 1.27))))
  (property "Description" "Single RS-232 driver/receiver with AutoShutdown Plus, 16-TQFN package" (at 104.14 142.24 0) (hide yes) (show_name no) (do_not_autoplace no) (effects (font (size 1.27 1.27))))
  (property "MPN" "MAX3226EETE+" (at 104.14 142.24 0) (hide yes) (show_name no) (do_not_autoplace no) (effects (font (size 1.27 1.27))))
  (property "Manufacturer" "Analog Devices / Maxim Integrated" (at 104.14 142.24 0) (hide yes) (show_name no) (do_not_autoplace no) (effects (font (size 1.27 1.27))))
  (pin "14")
  (pin "16")
  (pin "15")
  (pin "1")
  (pin "2")
  (pin "3")
  (pin "4")
  (pin "5")
  (pin "6")
  (pin "7")
  (pin "8")
  (pin "9")
  (pin "10")
  (pin "11")
  (pin "12")
  (pin "13")
  (pin "17"))
 (symbol
  (lib_id "power:+3V3")
  (at 104.14 106.68 0)
  (unit 1)
  (body_style 1)
  (exclude_from_sim no)
  (in_bom yes)
  (on_board yes)
  (in_pos_files yes)
  (dnp no)
  (fields_autoplaced yes)
  (property "Reference" "#PWR0113" (at 104.14 113.03 0) (hide yes) (show_name no) (do_not_autoplace no) (effects (font (size 1.27 1.27))))
  (property "Value" "+3V3" (at 104.14 101.6 0) (show_name no) (do_not_autoplace no) (effects (font (size 1.27 1.27))))
  (property "Footprint" "" (at 104.14 106.68 0) (hide yes) (show_name no) (do_not_autoplace no) (effects (font (size 1.27 1.27))))
  (property "Datasheet" "" (at 104.14 106.68 0) (hide yes) (show_name no) (do_not_autoplace no) (effects (font (size 1.27 1.27))))
  (property "Description" "Power symbol creates a global label with name \"+3V3\"" (at 104.14 106.68 0) (hide yes) (show_name no) (do_not_autoplace no) (effects (font (size 1.27 1.27))))
  (pin "1"))
 (symbol
  (lib_id "Device:C")
  (at 171.45 72.39 0)
  (unit 1)
  (body_style 1)
  (exclude_from_sim no)
  (in_bom yes)
  (on_board yes)
  (in_pos_files yes)
  (dnp no)
  (property "Reference" "C308" (at 176.784 70.612 0) (show_name no) (do_not_autoplace no) (effects (font (size 1.27 1.27))))
  (property "Value" "22nF" (at 176.784 73.66 0) (show_name no) (do_not_autoplace no) (effects (font (size 1.27 1.27))))
  (property "Footprint" "Capacitor_SMD:C_0402_1005Metric" (at 171.45 72.39 0) (hide yes) (show_name no) (do_not_autoplace no) (effects (font (size 1.27 1.27))))
  (property "Datasheet" "" (at 171.45 72.39 0) (hide yes) (show_name no) (do_not_autoplace no) (effects (font (size 1.27 1.27))))
  (property "Description" "Output ESD capacitor" (at 171.45 72.39 0) (hide yes) (show_name no) (do_not_autoplace no) (effects (font (size 1.27 1.27))))
  (property "MPN" "GRM155R71H223KA12D" (at 171.45 72.39 0) (hide yes) (show_name no) (do_not_autoplace no) (effects (font (size 1.27 1.27))))
  (property "Manufacturer" "Murata" (at 171.45 72.39 0) (hide yes) (show_name no) (do_not_autoplace no) (effects (font (size 1.27 1.27))))
  (pin "1")
  (pin "2"))
 (symbol
  (lib_id "Device:C")
  (at 77.47 123.19 0)
  (unit 1)
  (body_style 1)
  (exclude_from_sim no)
  (in_bom yes)
  (on_board yes)
  (in_pos_files yes)
  (dnp no)
  (property "Reference" "C309" (at 72.136 121.92 0) (show_name no) (do_not_autoplace no) (effects (font (size 1.27 1.27))))
  (property "Value" "100nF" (at 72.136 124.46 0) (show_name no) (do_not_autoplace no) (effects (font (size 1.27 1.27))))
  (property "Footprint" "Capacitor_SMD:C_0402_1005Metric" (at 77.47 123.19 0) (hide yes) (show_name no) (do_not_autoplace no) (effects (font (size 1.27 1.27))))
  (property "Datasheet" "" (at 77.47 123.19 0) (hide yes) (show_name no) (do_not_autoplace no) (effects (font (size 1.27 1.27))))
  (property "Description" "MAX3226 charge-pump capacitor C1" (at 77.47 123.19 0) (hide yes) (show_name no) (do_not_autoplace no) (effects (font (size 1.27 1.27))))
  (property "MPN" "GRM155R71H104ME14D" (at 77.47 123.19 0) (hide yes) (show_name no) (do_not_autoplace no) (effects (font (size 1.27 1.27))))
  (property "Manufacturer" "Murata" (at 77.47 123.19 0) (hide yes) (show_name no) (do_not_autoplace no) (effects (font (size 1.27 1.27))))
  (pin "1")
  (pin "2"))
 (symbol
  (lib_id "Device:R")
  (at 120.65 67.31 0)
  (unit 1)
  (body_style 1)
  (exclude_from_sim no)
  (in_bom yes)
  (on_board yes)
  (in_pos_files yes)
  (dnp no)
  (fields_autoplaced yes)
  (property "Reference" "R307" (at 116.84 66.04 0) (show_name no) (do_not_autoplace no) (effects (font (size 1.27 1.27))))
  (property "Value" "100k" (at 116.84 68.58 0) (show_name no) (do_not_autoplace no) (effects (font (size 1.27 1.27))))
  (property "Footprint" "Resistor_SMD:R_0402_1005Metric" (at 120.65 67.31 0) (hide yes) (show_name no) (do_not_autoplace no) (effects (font (size 1.27 1.27))))
  (property "Datasheet" "" (at 120.65 67.31 0) (hide yes) (show_name no) (do_not_autoplace no) (effects (font (size 1.27 1.27))))
  (property "Description" "Enable pull-down" (at 120.65 67.31 0) (hide yes) (show_name no) (do_not_autoplace no) (effects (font (size 1.27 1.27))))
  (property "MPN" "CRCW0402100KFKED" (at 120.65 67.31 0) (hide yes) (show_name no) (do_not_autoplace no) (effects (font (size 1.27 1.27))))
  (property "Manufacturer" "Vishay Dale" (at 120.65 67.31 0) (hide yes) (show_name no) (do_not_autoplace no) (effects (font (size 1.27 1.27))))
  (pin "1")
  (pin "2"))
 (symbol
  (lib_id "Device:C")
  (at 133.35 123.19 0)
  (unit 1)
  (body_style 1)
  (exclude_from_sim no)
  (in_bom yes)
  (on_board yes)
  (in_pos_files yes)
  (dnp no)
  (property "Reference" "C310" (at 138.684 121.92 0) (show_name no) (do_not_autoplace no) (effects (font (size 1.27 1.27))))
  (property "Value" "100nF" (at 138.684 124.46 0) (show_name no) (do_not_autoplace no) (effects (font (size 1.27 1.27))))
  (property "Footprint" "Capacitor_SMD:C_0402_1005Metric" (at 133.35 123.19 0) (hide yes) (show_name no) (do_not_autoplace no) (effects (font (size 1.27 1.27))))
  (property "Datasheet" "" (at 133.35 123.19 0) (hide yes) (show_name no) (do_not_autoplace no) (effects (font (size 1.27 1.27))))
  (property "Description" "MAX3226 charge-pump capacitor C2" (at 133.35 123.19 0) (hide yes) (show_name no) (do_not_autoplace no) (effects (font (size 1.27 1.27))))
  (property "MPN" "GRM155R71H104ME14D" (at 133.35 123.19 0) (hide yes) (show_name no) (do_not_autoplace no) (effects (font (size 1.27 1.27))))
  (property "Manufacturer" "Murata" (at 133.35 123.19 0) (hide yes) (show_name no) (do_not_autoplace no) (effects (font (size 1.27 1.27))))
  (pin "1")
  (pin "2"))
 (symbol
  (lib_id "Device:C")
  (at 148.59 163.83 0)
  (unit 1)
  (body_style 1)
  (exclude_from_sim no)
  (in_bom yes)
  (on_board yes)
  (in_pos_files yes)
  (dnp no)
  (property "Reference" "C311" (at 153.924 162.56 0) (show_name no) (do_not_autoplace no) (effects (font (size 1.27 1.27))))
  (property "Value" "100nF" (at 153.924 165.1 0) (show_name no) (do_not_autoplace no) (effects (font (size 1.27 1.27))))
  (property "Footprint" "Capacitor_SMD:C_0402_1005Metric" (at 148.59 163.83 0) (hide yes) (show_name no) (do_not_autoplace no) (effects (font (size 1.27 1.27))))
  (property "Datasheet" "" (at 148.59 163.83 0) (hide yes) (show_name no) (do_not_autoplace no) (effects (font (size 1.27 1.27))))
  (property "Description" "MAX3226 V+ reservoir capacitor" (at 148.59 163.83 0) (hide yes) (show_name no) (do_not_autoplace no) (effects (font (size 1.27 1.27))))
  (property "MPN" "GRM155R71H104ME14D" (at 148.59 163.83 0) (hide yes) (show_name no) (do_not_autoplace no) (effects (font (size 1.27 1.27))))
  (property "Manufacturer" "Murata" (at 148.59 163.83 0) (hide yes) (show_name no) (do_not_autoplace no) (effects (font (size 1.27 1.27))))
  (pin "1")
  (pin "2"))
 (symbol
  (lib_id "Device:C")
  (at 128.27 33.02 0)
  (unit 1)
  (body_style 1)
  (exclude_from_sim no)
  (in_bom yes)
  (on_board yes)
  (in_pos_files yes)
  (dnp no)
  (property "Reference" "C306" (at 122.936 32.004 0) (show_name no) (do_not_autoplace no) (effects (font (size 1.27 1.27))))
  (property "Value" "10uF" (at 122.936 34.798 0) (show_name no) (do_not_autoplace no) (effects (font (size 1.27 1.27))))
  (property "Footprint" "Capacitor_SMD:C_1206_3216Metric" (at 128.27 33.02 0) (hide yes) (show_name no) (do_not_autoplace no) (effects (font (size 1.27 1.27))))
  (property "Datasheet" "" (at 128.27 33.02 0) (hide yes) (show_name no) (do_not_autoplace no) (effects (font (size 1.27 1.27))))
  (property "Description" "Local input bulk capacitor" (at 128.27 33.02 0) (hide yes) (show_name no) (do_not_autoplace no) (effects (font (size 1.27 1.27))))
  (property "MPN" "CGA5L1X7R1H106K160AC" (at 128.27 33.02 0) (hide yes) (show_name no) (do_not_autoplace no) (effects (font (size 1.27 1.27))))
  (property "Manufacturer" "TDK" (at 128.27 33.02 0) (hide yes) (show_name no) (do_not_autoplace no) (effects (font (size 1.27 1.27))))
  (pin "1")
  (pin "2"))
 (symbol
  (lib_id "DIC_Board:TPS27S100A")
  (at 151.13 59.69 0)
  (unit 1)
  (body_style 1)
  (exclude_from_sim no)
  (in_bom yes)
  (on_board yes)
  (in_pos_files yes)
  (dnp no)
  (property "Reference" "U33" (at 151.13 55.118 0) (show_name no) (do_not_autoplace no) (effects (font (size 1.27 1.27))))
  (property "Value" "TPS27S100APWPR" (at 151.13 57.658 0) (show_name no) (do_not_autoplace no) (effects (font (size 1.27 1.27))))
  (property "Footprint" "Package_SO:Texas_HTSSOP-14-1EP_4.4x5mm_P0.65mm_EP3.4x5mm_Mask3.155x3.255mm_ThermalVias" (at 151.13 59.69 0) (hide yes) (show_name no) (do_not_autoplace no) (effects (font (size 1.27 1.27))))
  (property "Datasheet" "https://www.ti.com/lit/ds/symlink/tps27s100.pdf" (at 151.13 59.69 0) (hide yes) (show_name no) (do_not_autoplace no) (effects (font (size 1.27 1.27))))
  (property "Description" "40-V, 4-A, 80-mOhm single-channel industrial smart high-side switch" (at 151.13 59.69 0) (hide yes) (show_name no) (do_not_autoplace no) (effects (font (size 1.27 1.27))))
  (property "MPN" "TPS27S100APWPR" (at 151.13 59.69 0) (hide yes) (show_name no) (do_not_autoplace no) (effects (font (size 1.27 1.27))))
  (property "Manufacturer" "Texas Instruments" (at 151.13 59.69 0) (hide yes) (show_name no) (do_not_autoplace no) (effects (font (size 1.27 1.27))))
  (property "DigiKey" "296-49002-1-ND" (at 151.13 59.69 0) (hide yes) (show_name no) (do_not_autoplace no) (effects (font (size 1.27 1.27))))
  (property "BOM Comments" "R302 = 1.00 kOhm sets approximately 2.5 A current limit for the SBE 5P." (at 151.13 59.69 0) (hide yes) (show_name no) (do_not_autoplace no) (effects (font (size 1.27 1.27))))
  (pin "1")
  (pin "2")
  (pin "3")
  (pin "4")
  (pin "5")
  (pin "6")
  (pin "7")
  (pin "8")
  (pin "9")
  (pin "10")
  (pin "11")
  (pin "12")
  (pin "13")
  (pin "14")
  (pin "15"))
 (symbol
  (lib_id "power:+12V")
  (at 133.35 24.13 0)
  (unit 1)
  (body_style 1)
  (exclude_from_sim no)
  (in_bom yes)
  (on_board yes)
  (in_pos_files yes)
  (dnp no)
  (property "Reference" "#PWR0111" (at 135.89 21.59 0) (hide yes) (show_name no) (do_not_autoplace no) (effects (font (size 1.27 1.27))))
  (property "Value" "+12V" (at 133.35 19.812 0) (show_name no) (do_not_autoplace no) (effects (font (size 1.27 1.27))))
  (property "Footprint" "" (at 133.35 24.13 0) (hide yes) (show_name no) (do_not_autoplace no) (effects (font (size 1.27 1.27))))
  (property "Datasheet" "" (at 133.35 24.13 0) (hide yes) (show_name no) (do_not_autoplace no) (effects (font (size 1.27 1.27))))
  (property "Description" "" (at 133.35 24.13 0) (hide yes) (show_name no) (do_not_autoplace no) (effects (font (size 1.27 1.27))))
  (pin "1"))
 (symbol
  (lib_id "power:GND")
  (at 104.14 177.8 0)
  (unit 1)
  (body_style 1)
  (exclude_from_sim no)
  (in_bom yes)
  (on_board yes)
  (in_pos_files yes)
  (dnp no)
  (fields_autoplaced yes)
  (property "Reference" "#PWR0112" (at 104.14 181.61 0) (hide yes) (show_name no) (do_not_autoplace no) (effects (font (size 1.27 1.27))))
  (property "Value" "GND" (at 104.14 182.88 0) (show_name no) (do_not_autoplace no) (effects (font (size 1.27 1.27))))
  (property "Footprint" "" (at 104.14 177.8 0) (hide yes) (show_name no) (do_not_autoplace no) (effects (font (size 1.27 1.27))))
  (property "Datasheet" "" (at 104.14 177.8 0) (hide yes) (show_name no) (do_not_autoplace no) (effects (font (size 1.27 1.27))))
  (property "Description" "Power symbol creates a global label with name \"GND\" , ground" (at 104.14 177.8 0) (hide yes) (show_name no) (do_not_autoplace no) (effects (font (size 1.27 1.27))))
  (pin "1"))
 (symbol
  (lib_id "Device:R")
  (at 127 72.39 180)
  (unit 1)
  (body_style 1)
  (exclude_from_sim no)
  (in_bom yes)
  (on_board yes)
  (in_pos_files yes)
  (dnp no)
  (fields_autoplaced yes)
  (property "Reference" "R308" (at 129.54 71.1199 0) (show_name no) (do_not_autoplace no) (effects (font (size 1.27 1.27)) (justify right)))
  (property "Value" "1.00k" (at 129.54 73.6599 0) (show_name no) (do_not_autoplace no) (effects (font (size 1.27 1.27)) (justify right)))
  (property "Footprint" "Resistor_SMD:R_0402_1005Metric" (at 127 72.39 0) (hide yes) (show_name no) (do_not_autoplace no) (effects (font (size 1.27 1.27))))
  (property "Datasheet" "" (at 127 72.39 0) (hide yes) (show_name no) (do_not_autoplace no) (effects (font (size 1.27 1.27))))
  (property "Description" "Approximately 2.5-A current-limit set resistor" (at 127 72.39 0) (hide yes) (show_name no) (do_not_autoplace no) (effects (font (size 1.27 1.27))))
  (property "MPN" "CRCW04021K00FKED" (at 127 72.39 0) (hide yes) (show_name no) (do_not_autoplace no) (effects (font (size 1.27 1.27))))
  (property "Manufacturer" "Vishay Dale" (at 127 72.39 0) (hide yes) (show_name no) (do_not_autoplace no) (effects (font (size 1.27 1.27))))
  (pin "1")
  (pin "2"))
 (symbol
  (lib_id "power:GND")
  (at 133.35 40.64 0)
  (unit 1)
  (body_style 1)
  (exclude_from_sim no)
  (in_bom yes)
  (on_board yes)
  (in_pos_files yes)
  (dnp no)
  (fields_autoplaced yes)
  (property "Reference" "#PWR08" (at 133.35 46.99 0) (hide yes) (show_name no) (do_not_autoplace no) (effects (font (size 1.27 1.27))))
  (property "Value" "GND" (at 133.35 45.72 0) (show_name no) (do_not_autoplace no) (effects (font (size 1.27 1.27))))
  (property "Footprint" "" (at 133.35 40.64 0) (hide yes) (show_name no) (do_not_autoplace no) (effects (font (size 1.27 1.27))))
  (property "Datasheet" "" (at 133.35 40.64 0) (hide yes) (show_name no) (do_not_autoplace no) (effects (font (size 1.27 1.27))))
  (property "Description" "Power symbol creates a global label with name \"GND\" , ground" (at 133.35 40.64 0) (hide yes) (show_name no) (do_not_autoplace no) (effects (font (size 1.27 1.27))))
  (pin "1"))
 (symbol
  (lib_id "Device:C")
  (at 158.75 125.73 0)
  (unit 1)
  (body_style 1)
  (exclude_from_sim no)
  (in_bom yes)
  (on_board yes)
  (in_pos_files yes)
  (dnp no)
  (property "Reference" "C313" (at 164.084 124.46 0) (show_name no) (do_not_autoplace no) (effects (font (size 1.27 1.27))))
  (property "Value" "100nF" (at 164.084 127 0) (show_name no) (do_not_autoplace no) (effects (font (size 1.27 1.27))))
  (property "Footprint" "Capacitor_SMD:C_0402_1005Metric" (at 158.75 125.73 0) (hide yes) (show_name no) (do_not_autoplace no) (effects (font (size 1.27 1.27))))
  (property "Datasheet" "" (at 158.75 125.73 0) (hide yes) (show_name no) (do_not_autoplace no) (effects (font (size 1.27 1.27))))
  (property "Description" "MAX3226 VCC bypass capacitor" (at 158.75 125.73 0) (hide yes) (show_name no) (do_not_autoplace no) (effects (font (size 1.27 1.27))))
  (property "MPN" "GRM155R71H104ME14D" (at 158.75 125.73 0) (hide yes) (show_name no) (do_not_autoplace no) (effects (font (size 1.27 1.27))))
  (property "Manufacturer" "Murata" (at 158.75 125.73 0) (hide yes) (show_name no) (do_not_autoplace no) (effects (font (size 1.27 1.27))))
  (pin "1")
  (pin "2"))
 (symbol
  (lib_id "power:GND")
  (at 156.21 90.17 0)
  (unit 1)
  (body_style 1)
  (exclude_from_sim no)
  (in_bom yes)
  (on_board yes)
  (in_pos_files yes)
  (dnp no)
  (fields_autoplaced yes)
  (property "Reference" "#PWR09" (at 156.21 96.52 0) (hide yes) (show_name no) (do_not_autoplace no) (effects (font (size 1.27 1.27))))
  (property "Value" "GND" (at 156.21 95.25 0) (show_name no) (do_not_autoplace no) (effects (font (size 1.27 1.27))))
  (property "Footprint" "" (at 156.21 90.17 0) (hide yes) (show_name no) (do_not_autoplace no) (effects (font (size 1.27 1.27))))
  (property "Datasheet" "" (at 156.21 90.17 0) (hide yes) (show_name no) (do_not_autoplace no) (effects (font (size 1.27 1.27))))
  (property "Description" "Power symbol creates a global label with name \"GND\" , ground" (at 156.21 90.17 0) (hide yes) (show_name no) (do_not_autoplace no) (effects (font (size 1.27 1.27))))
  (pin "1"))
 (symbol
  (lib_id "Device:C")
  (at 133.35 163.83 0)
  (unit 1)
  (body_style 1)
  (exclude_from_sim no)
  (in_bom yes)
  (on_board yes)
  (in_pos_files yes)
  (dnp no)
  (property "Reference" "C312" (at 138.684 162.56 0) (show_name no) (do_not_autoplace no) (effects (font (size 1.27 1.27))))
  (property "Value" "100nF" (at 138.684 165.1 0) (show_name no) (do_not_autoplace no) (effects (font (size 1.27 1.27))))
  (property "Footprint" "Capacitor_SMD:C_0402_1005Metric" (at 133.35 163.83 0) (hide yes) (show_name no) (do_not_autoplace no) (effects (font (size 1.27 1.27))))
  (property "Datasheet" "" (at 133.35 163.83 0) (hide yes) (show_name no) (do_not_autoplace no) (effects (font (size 1.27 1.27))))
  (property "Description" "MAX3226 V- reservoir capacitor" (at 133.35 163.83 0) (hide yes) (show_name no) (do_not_autoplace no) (effects (font (size 1.27 1.27))))
  (property "MPN" "GRM155R71H104ME14D" (at 133.35 163.83 0) (hide yes) (show_name no) (do_not_autoplace no) (effects (font (size 1.27 1.27))))
  (property "Manufacturer" "Murata" (at 133.35 163.83 0) (hide yes) (show_name no) (do_not_autoplace no) (effects (font (size 1.27 1.27))))
  (pin "1")
  (pin "2")))
